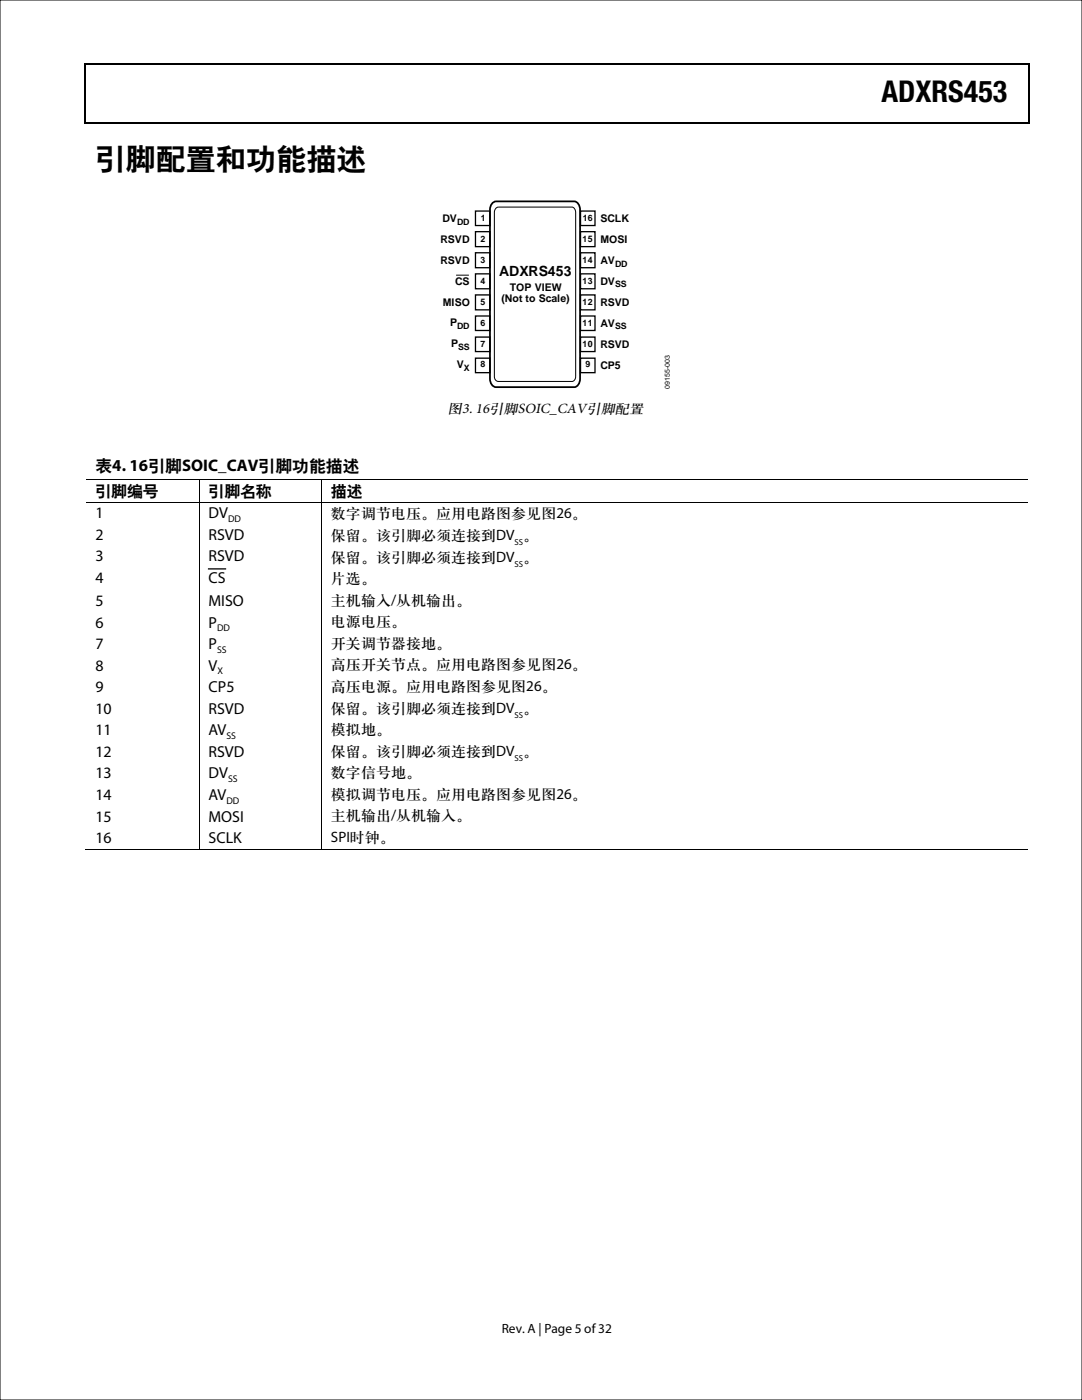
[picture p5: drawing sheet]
<svg xmlns="http://www.w3.org/2000/svg" width="216mm" height="279mm" viewBox="0 0 216 279" stroke-linecap="round" stroke-linejoin="round" font-family="sans-serif">
<path d="M16.9 12.7h.2v1h-.2zM16.9 12.7h.2v.3h-.2zM82.5 12.7h.3v.3h-.3zM205.1 12.7h.3v1h-.3zM205.1 12.7h.3v.3h-.3zM16.9 24.4h.2v.2h-.2zM82.3 24.4h.2v.2h-.2zM205.1 24.4h.3v.2h-.3z" fill="#000"/>
<path d="M17 13.7v10.7M17.1 12.8h65.4M82.8 12.8h122.3M205.2 13.7v10.7M17.1 24.5h188" fill="none" stroke="#000" stroke-width=".25"/>
<path d="M98.3 40.5l.7-.3h15.6a1.46 1.46 0 0 1 1.1 1.7v33.7a1.59 1.59 0 0 1-1.1 1.7h-15.6a1.46 1.46 0 0 1-1.2-1.7v-33.7v-.6z" fill="#fff"/>
<path d="M98.3 40.5l.7-.3h15.6a1.46 1.46 0 0 1 1.1 1.7v33.7a1.59 1.59 0 0 1-1.1 1.7h-15.6a1.46 1.46 0 0 1-1.2-1.7v-33.7v-.6z" fill="none" stroke="#000" stroke-width=".35"/>
<g fill="none" stroke="#000" stroke-width=".2">
<path d="M91 54.9h2.6M98.9 41.7l.5-.4h14.8a1.01 1.01 0 0 1 .7 1.1v32.8a.9 .9 0 0 1-.7 .9h-14.8a.89 .89 0 0 1-.8-.9v-32.8zM17.1 95.7h22.5M39.7 95.8v4.3M39.8 95.7h24.3M64.1 95.8v4.3M64.2 95.7h140.9M17.1 100.2h22.5M39.7 100.3v69.1M39.8 100.2h24.3M64.1 100.3v69.1M64.2 100.2h140.9"/>
<path d="M16.9 169.5h22.7M39.8 169.5h24.3M64.2 169.5h140.9"/>
</g>
<g fill="none" stroke="#000" stroke-width=".26">
<path d="M94.9 42.1h2.9v2.9h-2.9zM94.9 46.2h2.9v3h-2.9zM94.9 50.4h2.9v3h-2.9zM94.9 54.7h2.9v2.9h-2.9zM94.9 58.9h2.9v2.9h-2.9zM115.8 42.1h2.9v2.9h-2.9zM115.8 46.2h2.9v3h-2.9zM115.8 50.4h2.9v3h-2.9zM115.8 54.7h2.9v2.9h-2.9zM115.8 58.9h2.9v2.9h-2.9zM94.9 63.1h2.9v2.9h-2.9zM94.9 67.3h2.9v2.9h-2.9z"/>
<path d="M94.9 71.5h2.9v2.9h-2.9zM115.8 63.1h2.9v2.9h-2.9zM115.8 67.3h2.9v2.9h-2.9zM115.8 71.5h2.9v2.9h-2.9z"/>
</g>
<path d="M39.6 95.6h.2v.2h-.2zM64.1 95.6h.1v.2h-.1zM39.6 100.1h.2v.2h-.2zM64.1 100.1h.1v.2h-.1zM39.6 169.4h.2v.2h-.2zM64.1 169.4h.1v.2h-.1z" fill="#000"/>
<path d="M41.6 113.5h3.4" fill="none" stroke="#000" stroke-width=".25"/>
<path d="M0 0h215.9v279.4h-215.9z" fill="none" stroke="#070001" stroke-width=".2"/>
<text font-size="6" fill="#040000" x="175.9" y="20.5">ADXRS453</text>
<text font-size="6" x="19" y="33.6">引脚配置和功能描述</text>
<text font-size="3.3" x="19" y="94.1">表4. 16引脚SOIC_CAV引脚功能描述</text>
<g font-size="3.2">
<text x="19" y="99">引脚编号</text>
<text x="41.6" y="99">引脚名称</text>
<text x="66" y="99">描述</text>
<text x="19" y="103.5">1</text>
<text x="19" y="107.7">2</text>
<text x="41.6" y="103.5">DV</text>
<text x="41.6" y="107.7">RSVD</text>
<text x="19" y="112.1">3</text>
<text x="41.6" y="112.1">RSVD</text>
<text x="19" y="116.3">4</text>
<text x="41.6" y="116.4">CS</text>
<text x="19" y="121">5</text>
<text x="19" y="125.3">6</text>
<text x="41.6" y="121">MISO</text>
<text x="41.6" y="125.3">P</text>
<text x="19" y="129.6">7</text>
<text x="41.6" y="129.6">P</text>
<text x="19" y="133.9">8</text>
<text x="41.6" y="133.9">V</text>
<text x="19" y="138.2">9</text>
<text x="19" y="142.5">10</text>
<text x="41.6" y="138.2">CP5</text>
<text x="41.6" y="142.5">RSVD</text>
<text x="19" y="146.8">11</text>
<text x="41.6" y="146.8">AV</text>
<text x="19" y="151">12</text>
<text x="19" y="155.4">13</text>
<text x="41.6" y="151">RSVD</text>
<text x="41.6" y="155.4">DV</text>
<text x="19" y="159.6">14</text>
<text x="41.6" y="159.6">AV</text>
<text x="19" y="164">15</text>
<text x="41.6" y="164">MOSI</text>
<text x="19" y="168.2">16</text>
<text x="41.6" y="168.2">SCLK</text>
</g>
<g font-size="3" fill="#080103">
<text x="66" y="103.5">数字调节电压。应用电路图参见图26。</text>
<text x="66" y="107.8">保留。该引脚必须连接到DV 。</text>
<text x="66" y="112.1">保留。该引脚必须连接到DV 。</text>
<text x="66" y="116.4">片选。</text>
<text x="66" y="120.7">主机输入/从机输出。</text>
<text x="66" y="125">电源电压。</text>
<text x="66" y="129.3">开关调节器接地。</text>
<text x="66" y="133.6">高压开关节点。应用电路图参见图26。</text>
<text x="66" y="137.9">高压电源。应用电路图参见图26。</text>
<text x="66" y="142.2">保留。该引脚必须连接到DV 。</text>
<text x="66" y="146.5">模拟地。</text>
<text x="66" y="150.8">保留。该引脚必须连接到DV 。</text>
<text x="66" y="155.1">数字信号地。</text>
<text x="66" y="159.4">模拟调节电压。应用电路图参见图26。</text>
<text x="66" y="163.7">主机输出/从机输入。</text>
<text x="66" y="168">SPI时钟。</text>
</g>
<text font-size="2.9" fill="#080103" x="89.4" y="82.5">图3. 16引脚SOIC_CAV引脚配置</text>
<text font-size="2.8" x="99.6" y="55.1">ADXRS453</text>
<text font-size="2.7" x="100.1" y="266">Rev. A | Page 5 of 32</text>
<g font-size="2.1">
<text x="88.3" y="44.4">DV</text>
<text x="119.8" y="44.3">SCLK</text>
<text x="87.9" y="48.5">RSVD</text>
<text x="87.9" y="52.7">RSVD</text>
<text x="119.8" y="48.5">MOSI</text>
<text x="119.8" y="52.7">AV</text>
<text x="90.8" y="56.8">CS</text>
<text x="101.7" y="58.1">TOP VIEW</text>
<text x="119.8" y="56.8">DV</text>
<text x="88.4" y="61">MISO</text>
<text x="89.8" y="65.1">P</text>
<text x="100.1" y="60.2">(Not to Scale)</text>
<text x="119.8" y="61">RSVD</text>
<text x="119.8" y="65.2">AV</text>
<text x="90" y="69.3">P</text>
<text x="119.8" y="69.4">RSVD</text>
<text x="91.2" y="73.4">V</text>
<text x="119.8" y="73.6">CP5</text>
</g>
<g font-size="1.9">
<text x="45.5" y="104.2">DD</text>
<text x="43.3" y="126">DD</text>
<text x="43.3" y="130.3">SS</text>
<text x="43.4" y="134.6">X</text>
<text x="45.2" y="147.5">SS</text>
<text x="45.2" y="160.4">DD</text>
<text x="45.5" y="156.1">SS</text>
</g>
<g font-size="1.8">
<text x="91.2" y="44.9">DD</text>
<text x="95.9" y="44.1">1</text>
<text x="116.3" y="44.1">16</text>
<text x="95.9" y="48.3">2</text>
<text x="95.9" y="52.5">3</text>
<text x="116.2" y="48.3">15</text>
<text x="116.2" y="52.5">14</text>
<text x="122.7" y="53.2">DD</text>
<text x="95.9" y="56.6">4</text>
<text x="116.2" y="56.6">13</text>
<text x="122.7" y="57.4">SS</text>
<text x="91.2" y="65.7">DD</text>
<text x="95.9" y="60.8">5</text>
<text x="95.9" y="65">6</text>
<text x="116.2" y="60.8">12</text>
<text x="116.2" y="65">11</text>
<text x="122.7" y="65.7">SS</text>
<text x="91.4" y="69.8">SS</text>
<text x="95.9" y="69.2">7</text>
<text x="116.2" y="69.2">10</text>
<text x="92.6" y="74">X</text>
<text x="95.9" y="73.3">8</text>
<text x="116.8" y="73.3">9</text>
</g>
<g font-size="1.7" fill="#080103">
<text x="102.7" y="108.8">SS</text>
<text x="102.7" y="113.1">SS</text>
<text x="102.7" y="143.2">SS</text>
<text x="102.7" y="151.8">SS</text>
</g>
<text font-size="1.4" x="133.6" y="77.6" transform="rotate(-90 133.6 77.6)">09155-003</text>
</svg>
